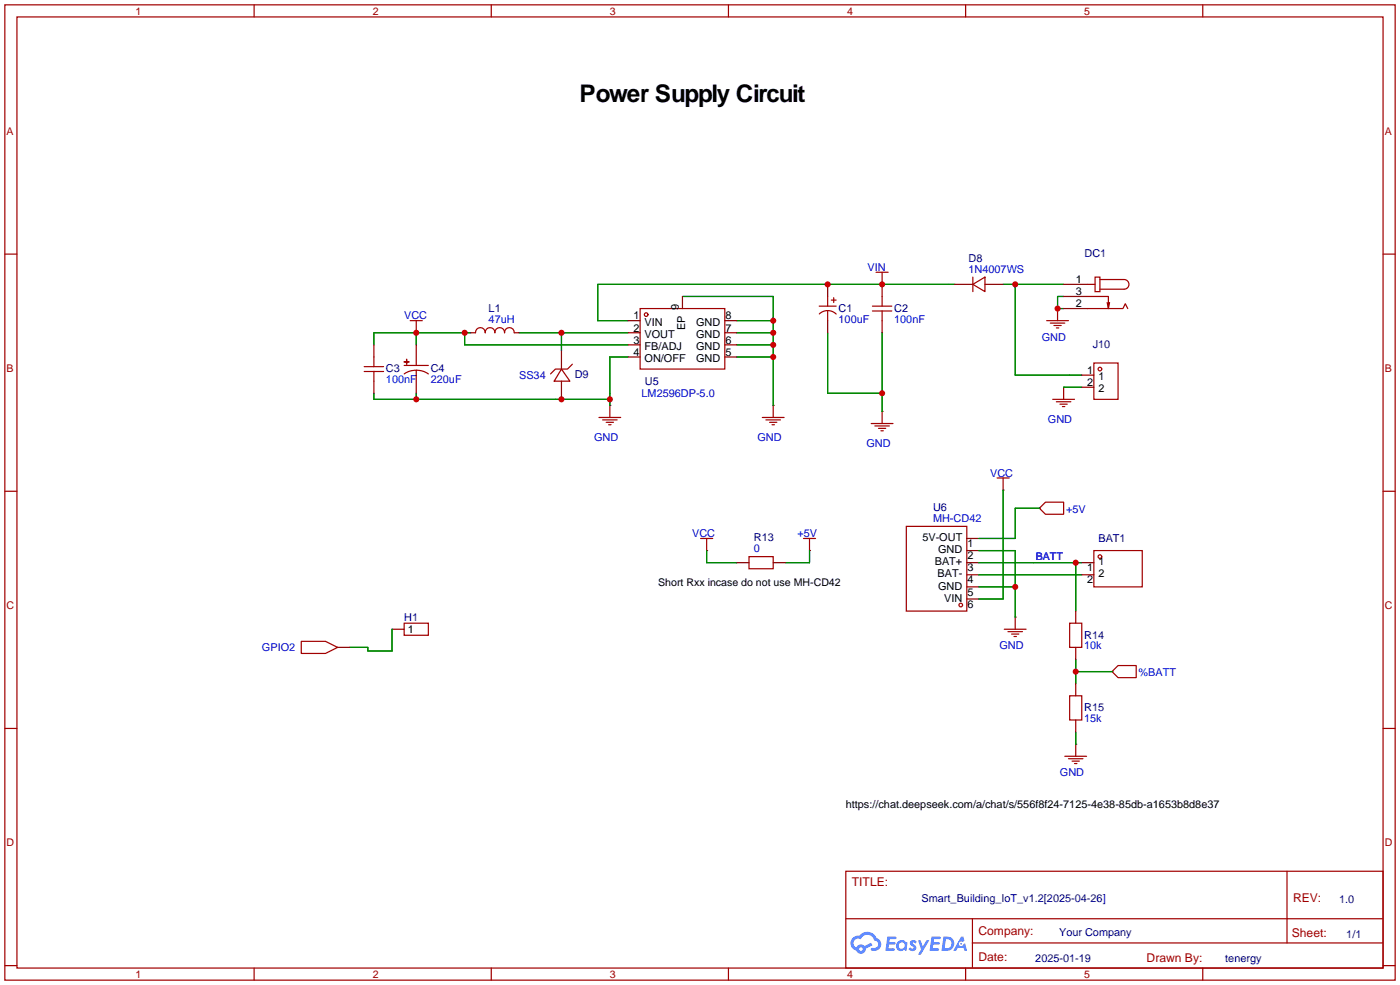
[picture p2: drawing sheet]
<svg xmlns="http://www.w3.org/2000/svg" width="294mm" height="207mm" viewBox="0 0 294 207" stroke-linecap="round" stroke-linejoin="round" font-family="sans-serif">
<g fill="none" stroke="#a10000" stroke-width=".25">
<path d="M1 1h291.9v204.7h-291.9zM3.6 3.6h286.7v199.6h-286.7zM53.3 1v2.6M103.1 1v2.6M152.9 1v2.6M202.7 1v2.6M252.5 1v2.6M1 53.3h2.6M290.3 53.3h2.6M1 103.1h2.6M290.3 103.1h2.6M1 152.9h2.6"/>
<path d="M290.3 152.9h2.6M177.5 182.9h112.8v20.3h-112.8zM177.6 192.8h112.6M204.1 197.9h86.1M204.1 192.8v10.2M270.2 182.9v15M1 202.7h2.6M53.3 203.2v2.5M103.1 203.2v2.5M152.9 203.2v2.5M202.7 203.2v2.5M252.5 203.2v2.5"/>
<path d="M290.3 202.7h2.6"/>
</g>
<g fill="#5487ff">
<path d="M191.2 197.5l.5-.2 .4 .1 .3 .3-.2 .4a.33 .33 0 0 0-.3-.3 .33 .33 0 0 0-.4 .1l.1 .1a.86 .86 0 0 1 .7 .7 .86 .86 0 0 1-.3 .8l-.7 .1-.6-.4 .4-.4 .5 .3 .2-.1v-.2a.88 .88 0 0 1-.6-1.3z"/>
<path d="M192.7 197.4h.6l.4 1.3 .8-1.3h.6l-1.8 3h-.6l.6-1.1z"/>
<path d="M186.3 196.6h1.6l.3 .1-.1 .4h-1.3l-.1 .6h1.1l.2 .3-.3 .3h-1.1l-.1 .8h1.2l.1 .2-.1 .2-1.8 .1z"/>
<path d="M195.6 196.6h1.6l.2 .1v.4h-1.3l-.1 .6h1.1l.2 .3-.3 .3h-1.1l-.1 .8h1.2l.1 .2-.1 .2-1.9 .1z"/>
<path d="M201.7 196.6h.5l.3 .9-.5 .2a.5 .5 0 0 0-.7 .2 .5 .5 0 0 0 .3 .7 .5 .5 0 0 0 .6-.4l.4-.2 .4 1.6h-.6l-.1-.7h-1.2l-.4 .7h-.6z"/>
<path d="M198 196.6l-.4 3h1a1.51 1.51 0 0 0 1.7-1.5 1.51 1.51 0 0 0-1.8-1.5zM198.6 197.1a1.02 1.02 0 0 1 1.1 1.2 1.02 1.02 0 0 1-1.4 .8z"/>
<path d="M188.5 197.6a1.11 1.11 0 0 0-.3 1.6 1.11 1.11 0 0 0 1.6 .2l.5 .2 .2-1.7-.4-.2a1.02 1.02 0 0 0-1.6-.1zM188.6 198.5a.67 .67 0 0 1 1.3 0 .67 .67 0 0 1-1.3 0z"/>
<path d="M179 196.9a1.58 1.58 0 0 0 .8 2.6 1.01 1.01 0 0 0 1.1 .7 1.01 1.01 0 0 0 .8-1.1l1.4-.7-.3-.5-1.3 .7a1.03 1.03 0 0 0-1.7 .3 1 1 0 0 1-.5-1.4 1 1 0 0 1 1.4-.3 1.49 1.49 0 0 1 1.5-1 1.49 1.49 0 0 1 1.4 1.2 .82 .82 0 0 1 .7 1.1 .82 .82 0 0 1-1.2 .5l-.3 .1v.3a1.4 1.4 0 0 0 2-.6 1.4 1.4 0 0 0-.8-1.9 2.19 2.19 0 0 0-3.7-.5l-.8 .1zM180.3 199.2a.4 .4 0 0 1 .8 0 .4 .4 0 0 1-.8 0z"/>
<circle cx="201.8" cy="198.1" r=".19"/>
</g>
<g fill="none" stroke="#a10000" stroke-width=".25">
<path d="M183.9 57.2h2.5M185.2 57.2v2.5M204.2 59.7l2.6-1.5v3zM204.2 58.2v3M228.3 59.7h1.6M229.9 58.2h1v3h-1zM230.9 58.7h5.1a1.02 1.02 0 0 1 1 1 1.02 1.02 0 0 1-1 1h-5.1M76.5 78h4M76.5 77h4M78.5 74.9v2.1M78.5 78v2M84.8 75.9l1.1 .1z"/>
<path d="M84.8 78.5a4.6 4.6 0 0 1 5.1 0M84.8 76.7h5.1M85.3 75.4l.1 1.1zM86.1 67.3h2.5M87.4 67.3v2.6M99.8 69.9a1.01 1.01 0 0 1 1-1.1 1.01 1.01 0 0 1 1 1.1 1.02 1.02 0 0 1 1.1-1.1 1.02 1.02 0 0 1 1 1.1M103.9 69.9a1.01 1.01 0 0 1 1-1.1 1.01 1.01 0 0 1 1 1.1 1.02 1.02 0 0 1 1-1.1 1.02 1.02 0 0 1 1 1.1M117.9 77.5l1.7 2.5h-3.3zM120.1 76.5l-1 1h-2.5l-1 1M134.4 64.8h17.7v12.7h-17.7zM172 64.3h3.5M172 65.9a2.54 2.54 0 0 1 3.5 0"/>
<path d="M173.7 62.2v2.1M173.7 65.3v2M174.5 63h1M175 62.5v1M183.1 65.3h4.1M183.1 64.3h4.1M185.2 62.2v2.1M185.2 65.3v2M219.7 67.3h4.6M220.5 67.8h3M221.2 68.3h1.6M221.7 68.8h.5"/>
<path d="M222 64.8v2.5M228.3 62.2h4.4v2.6l.2-1.3M228.3 64.8h7.4l.5-1 .5 1M229.6 76.2h5.1v7.6h-5.1zM232.4 63.5l.3 1.3M125.7 87.6h4.6M126.5 88.1h3M127.3 88.6h1.5M127.8 89.2h.5M128 85.1v2.5M160 87.6h4.6M160.8 88.1h3"/>
<path d="M161.5 88.6h1.6M162.1 89.2h.5M162.3 85.1v2.5M182.9 88.9h4.6M183.6 89.4h3.1M184.4 89.9h1.5M184.9 90.4h.5M185.2 86.4v2.5M221 83.8h4.6M221.7 84.3h3.1M222.5 84.8h1.5M223 85.3h.5"/>
<path d="M223.3 81.3v2.5M147.1 113h2.5M148.3 113v2.6M157.2 116.8h5.1v2.6h-5.1zM168.7 113h2.5M169.9 113v2.6M190.2 110.5h12.7v17.8h-12.7zM209.3 100.3h2.5M210.6 100.3v2.6M218.2 106.7l1.3-1.3h3.8v2.6h-3.8zM229.6 115.6h10.2v7.6h-10.2zM63.2 134.6h5.1l2.6 1.3-2.6 1.3h-5.1z"/>
<path d="M84.8 130.8h5.1v2.6h-5.1zM210.8 132.1h4.6M211.6 132.6h3M212.3 133.1h1.6M212.9 133.6h.5M213.1 129.5v2.6M224.5 130.8h2.6v5.1h-2.6zM223.5 158.8h4.6M224.3 159.3h3M224.5 146.1h2.6v5h-2.6zM225 159.8h1.6M225.8 156.2v2.6"/>
<path d="M233.4 141l1.3-1.3h3.8v2.5h-3.8zM225.6 160.3h.5"/>
<circle cx="135.6" cy="66" r=".38"/>
<circle cx="230.9" cy="77.5" r=".38"/>
<circle cx="230.9" cy="116.8" r=".38"/>
<circle cx="201.7" cy="127" r=".38"/>
</g>
<g fill="none" stroke="#870000" stroke-width=".25">
<path d="M173.7 59.7v2.5M185.2 59.7h.1M185.2 59.7v2.5M200.4 59.7h3.8M206.8 59.7h3.8M223.3 59.7h5M78.5 72.4v2.5M87.4 69.9h.1M87.4 72.4v4.3M87.4 77.7v4.9M98.8 69.9h1M107.9 69.9h1.1"/>
<path d="M117.9 73.7v3.8M131.8 67.3h2.6M131.8 69.9h2.6M131.8 72.4h2.6M131.8 74.9h2.6M143.3 62.2v2.6M152.1 67.3h2.6M152.1 69.9h2.6M152.1 72.4h2.6M152.1 74.9h2.6M173.7 67.3v2.6M185.2 67.3v2.6"/>
<path d="M222 64.8h.1M223.3 62.2h5M223.3 64.8h5M227.1 78.7h2.5M78.5 80v2.6M117.9 80v3.8M128 85.1h.1M162.3 85.1h.1M185.2 86.4h.1M223.3 81.3h.1M227.1 81.3h2.5M148.3 115.6h.1"/>
<path d="M154.7 118.1h2.5M162.3 118.1h2.5M169.9 115.6h.1M202.9 118.1h2.6M202.9 115.6h2.6M202.9 113h2.6M210.6 102.9h.1M218.2 106.7h.1M227.1 118.1h2.5M70.9 135.9h2.5M82.3 132.1h2.5M202.9 125.7h2.6"/>
<path d="M202.9 123.2h2.6M202.9 120.7h2.6M213.1 129.5h.1M225.8 128.3v2.5M225.8 135.9v2.5M227.1 120.7h2.5M225.8 156.2h.1M225.8 143.5v2.6M225.8 151.1v2.6M233.4 141h.1"/>
</g>
<g fill="none" stroke="#008700" stroke-width=".25">
<path d="M200.4 59.7h-74.9v7.6h6.3M210.6 59.7h12.7M213.1 59.7v19h14M87.4 69.9v2.5M97.5 69.9v2.5h34.3M98.8 69.9h-20.3v2.5M109 69.9h22.8M117.9 69.9v3.8M131.8 74.9h-3.8v10.2M143.3 62.2h19v22.9M154.7 74.9h7.6M154.7 69.9h7.6"/>
<path d="M154.7 72.4h7.6M154.7 67.3h7.6M173.7 69.9v12.7h11.5M185.2 69.9v16.5M223.3 62.2h-1.3v2.6h1.3M78.5 82.6v1.2h49.5M87.4 82.6v1.2M223.3 81.3h3.8M148.3 115.6v2.5h6.4M169.9 115.6v2.5h-5.1M205.5 118.1h21.6M205.5 115.6h7.6v13.9"/>
<path d="M210.6 102.9v22.8h-5.1M218.2 106.7h-5.1v6.3h-7.6M225.8 118.1v10.2M82.3 132.1v4.6h-5.1v-.8h-3.8M205.5 120.7h21.6M205.5 123.2h7.6M225.8 138.4v5.1M225.8 153.7v2.5M225.8 141h7.6"/>
</g>
<g fill="#c00">
<circle cx="87.4" cy="83.8" r=".63"/>
<circle cx="117.9" cy="83.8" r=".63"/>
<circle cx="128" cy="83.8" r=".63"/>
<circle cx="87.4" cy="69.8" r=".63"/>
<circle cx="97.5" cy="69.8" r=".63"/>
<circle cx="117.9" cy="69.8" r=".63"/>
<circle cx="162.3" cy="74.9" r=".63"/>
<circle cx="162.3" cy="67.3" r=".63"/>
<circle cx="162.3" cy="69.8" r=".63"/>
<circle cx="162.3" cy="72.4" r=".63"/>
<circle cx="173.7" cy="59.7" r=".63"/>
<circle cx="185.2" cy="59.7" r=".63"/>
<circle cx="185.2" cy="82.5" r=".63"/>
<circle cx="225.8" cy="118.1" r=".63"/>
<circle cx="213.1" cy="123.2" r=".63"/>
<circle cx="213.1" cy="59.7" r=".63"/>
<circle cx="222" cy="64.8" r=".63"/>
<circle cx="225.8" cy="141" r=".63"/>
</g>
<text font-size="5.1" x="121.7" y="21.3">Power Supply Circuit</text>
<g font-size="2.5" fill="#a00000">
<text x="178.8" y="186">TITLE:</text>
<text x="271.4" y="189.4">REV:</text>
<text x="205.4" y="196.3">Company:</text>
<text x="271.2" y="196.7">Sheet:</text>
<text x="205.4" y="201.8">Date:</text>
<text x="240.7" y="201.9">Drawn By:</text>
</g>
<g font-size="2.3" fill="#000080">
<text x="227.7" y="53.9">DC1</text>
<text x="203.3" y="55">D8</text>
<text x="102.6" y="65.6">L1</text>
<text x="176" y="65.4">C1</text>
<text x="187.7" y="65.5">C2</text>
<text x="229.4" y="73.1">J10</text>
<text x="81" y="78.2">C3</text>
<text x="90.4" y="78.2">C4</text>
<text x="120.6" y="79.4">D9</text>
<text x="135.4" y="80.7">U5</text>
<text x="195.9" y="107.3">U6</text>
<text x="158.2" y="113.7">R13</text>
<text x="230.6" y="113.7">BAT1</text>
<text x="84.8" y="130.3">H1</text>
<text x="227.6" y="134">R14</text>
<text x="227.6" y="149.3">R15</text>
<text x="193.5" y="189.4">Smart_Building_IoT_v1.2[2025-04-26]</text>
<text x="281.1" y="189.5">1.0</text>
<text x="222.3" y="196.4">Your Company</text>
<text x="282.6" y="196.9">1/1</text>
<text x="217.3" y="202">2025-01-19</text>
<text x="257.2" y="202">tenergy</text>
</g>
<g font-size="2.3" fill="#00f">
<text x="182.1" y="56.8">VIN</text>
<text x="203.3" y="57.3">1N4007WS</text>
<text x="84.8" y="67">VCC</text>
<text x="102.6" y="67.9">47uH</text>
<text x="176" y="67.7">100uF</text>
<text x="187.7" y="67.8">100nF</text>
<text x="218.7" y="71.5">GND</text>
<text x="81" y="80.5">100nF</text>
<text x="90.4" y="80.5">220uF</text>
<text x="109" y="79.5">SS34</text>
<text x="134.7" y="83.2">LM2596DP-5.0</text>
<text x="220" y="88.8">GND</text>
<text x="124.7" y="92.7">GND</text>
<text x="159" y="92.7">GND</text>
<text x="181.9" y="93.9">GND</text>
<text x="207.8" y="100.2">VCC</text>
<text x="223.8" y="107.7">+5V</text>
<text x="145.3" y="112.7">VCC</text>
<text x="167.4" y="112.7">+5V</text>
<text x="195.9" y="109.6">MH-CD42</text>
<text x="158.2" y="115.9">0</text>
<text x="55" y="136.7">GPIO2</text>
<text x="209.8" y="136.3">GND</text>
<text x="227.6" y="136.3">10k</text>
<text x="239" y="141.9">%BATT</text>
<text x="227.6" y="151.5">15k</text>
<text x="222.5" y="163">GND</text>
</g>
<g font-size="2.3">
<text x="225.8" y="59.4">1</text>
<text x="142.5" y="65.1" transform="rotate(-90 142.5 65.1)">9</text>
<text x="225.8" y="62">3</text>
<text x="225.8" y="64.5">2</text>
<text x="133" y="67.1">1</text>
<text x="133" y="69.6">2</text>
<text x="135.3" y="68.3">VIN</text>
<text x="135.3" y="70.9">VOUT</text>
<text x="143.8" y="69.2" transform="rotate(-90 143.8 69.2)">EP</text>
<text x="146.1" y="70.9">GND</text>
<text x="146.1" y="68.3">GND</text>
<text x="152.3" y="69.6">7</text>
<text x="152.3" y="67.1">8</text>
<text x="133" y="72.1">3</text>
<text x="133" y="74.7">4</text>
<text x="135.3" y="73.4">FB/ADJ</text>
<text x="135.3" y="75.9">ON/OFF</text>
<text x="146.1" y="75.9">GND</text>
<text x="146.1" y="73.4">GND</text>
<text x="152.3" y="74.7">5</text>
<text x="152.3" y="72.1">6</text>
<text x="228.2" y="78.5">1</text>
<text x="228.2" y="81">2</text>
<text x="230.6" y="79.8">1</text>
<text x="230.6" y="82.3">2</text>
<text x="193.6" y="113.6">5V-OUT</text>
<text x="196.2" y="118.7">BAT+</text>
<text x="196.9" y="116.1">GND</text>
<text x="203.1" y="119.9">3</text>
<text x="203.1" y="117.4">2</text>
<text x="203.1" y="114.9">1</text>
<text x="228.2" y="119.9">1</text>
<text x="230.6" y="118.7">1</text>
<text x="196.8" y="121.2">BAT-</text>
<text x="196.9" y="123.7">GND</text>
<text x="203.1" y="125">5</text>
<text x="203.1" y="122.5">4</text>
<text x="228.2" y="122.5">2</text>
<text x="230.6" y="121.2">2</text>
<text x="198.2" y="126.3">VIN</text>
<text x="203.1" y="127.6">6</text>
<text x="85.6" y="132.9">1</text>
<text x="177.5" y="169.7">https://chat.deepseek.com/a/chat/s/556f8f24-7125-4e38-85db-a1653b8d8e37</text>
</g>
<g font-size="2.2" fill="#a00000">
<text x="28.4" y="3.1">1</text>
<text x="78.2" y="3.1">2</text>
<text x="128" y="3.1">3</text>
<text x="177.8" y="3.1">4</text>
<text x="227.6" y="3.1">5</text>
<text x="1.4" y="28.3">A</text>
<text x="290.7" y="28.3">A</text>
<text x="1.4" y="78.1">B</text>
<text x="290.7" y="78.1">B</text>
<text x="1.4" y="127.9">C</text>
<text x="290.7" y="127.9">C</text>
<text x="1.4" y="177.7">D</text>
<text x="290.7" y="177.7">D</text>
<text x="28.4" y="205.2">1</text>
<text x="78.2" y="205.2">2</text>
<text x="128" y="205.2">3</text>
<text x="177.8" y="205.2">4</text>
<text x="227.6" y="205.2">5</text>
</g>
<text font-size="2.2" fill="#00f" x="217.4" y="117.5">BATT</text>
<text font-size="2.2" x="138.2" y="123.1">Short Rxx incase do not use MH-CD42</text>
</svg>
